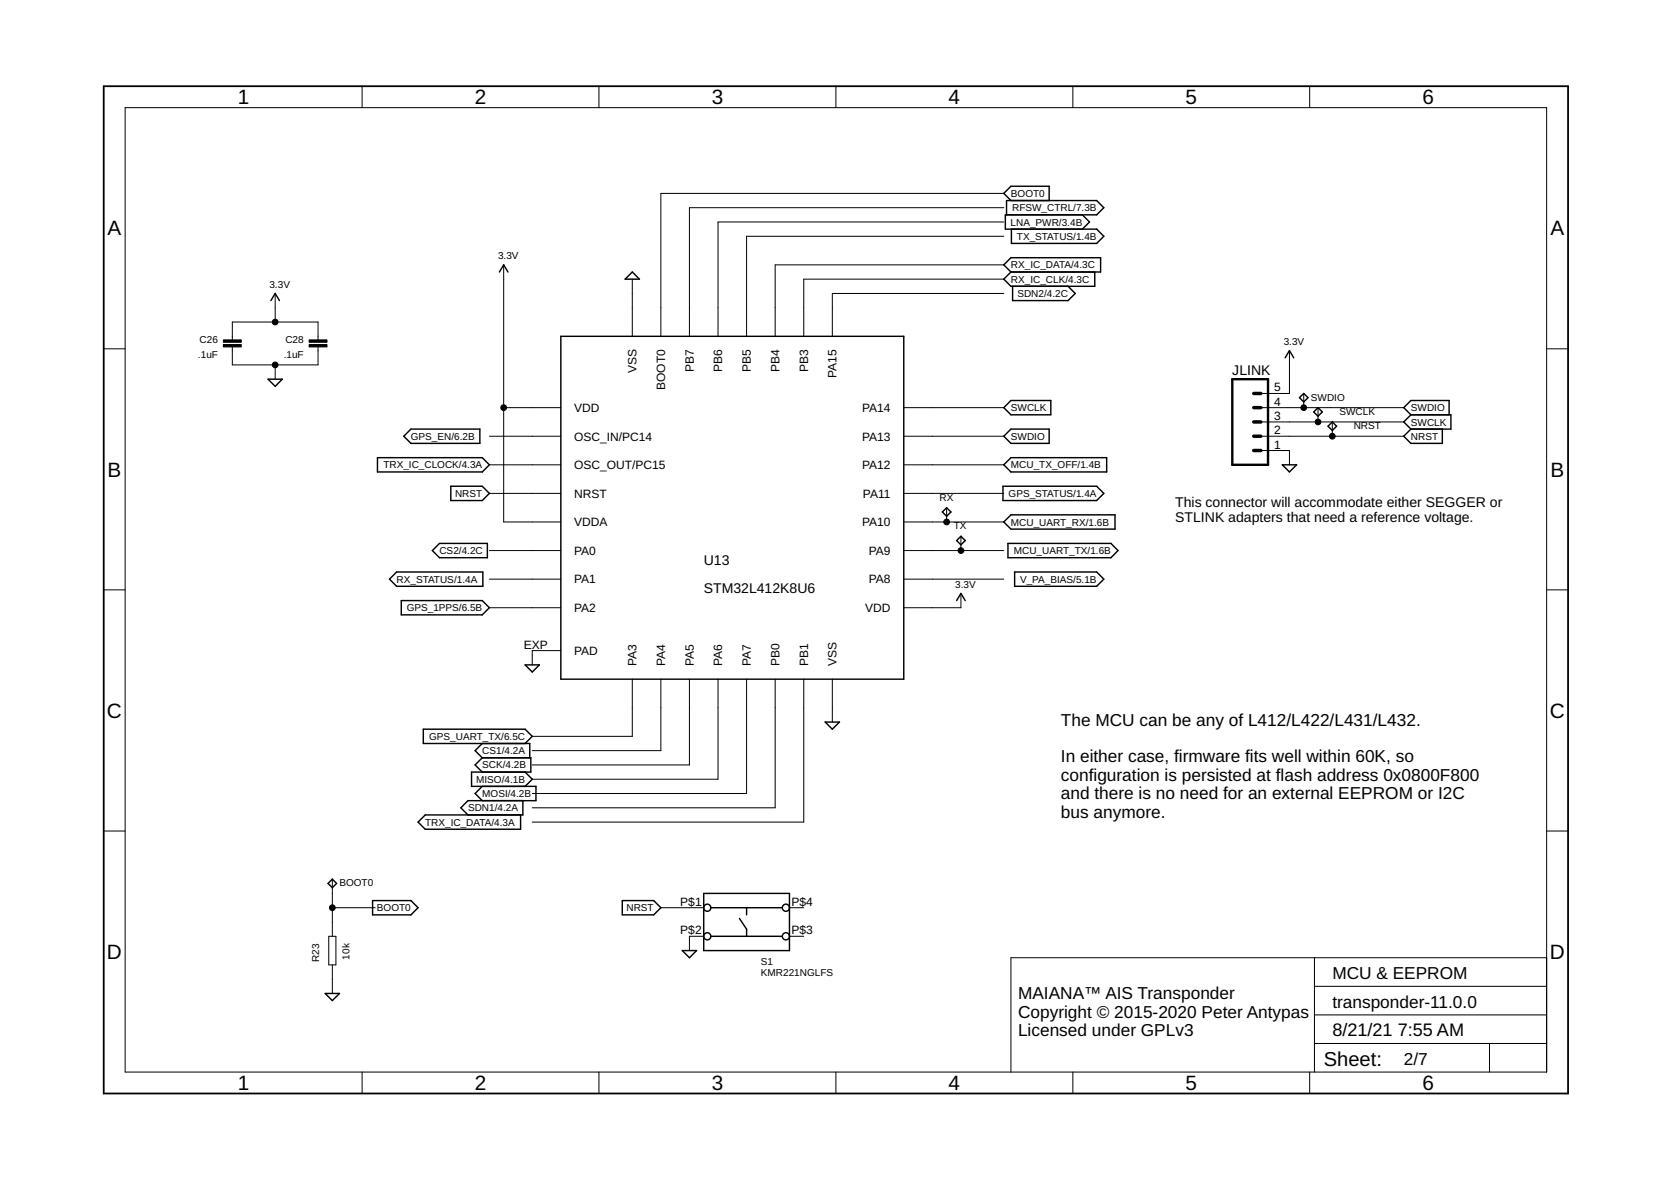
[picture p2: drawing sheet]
<svg xmlns="http://www.w3.org/2000/svg" width="297mm" height="210mm" viewBox="0 0 297 210" stroke-linecap="round" stroke-linejoin="round" font-family="sans-serif">
<g fill="none" stroke="#000" stroke-width=".25">
<path d="M178.9 38.2v-2.6h16l1.3 1.3-1.3 1.3h-16.2v2.5h16.2l1.3 1.3-1.3 1.3h-15.1v-2.6M179.7 35.6l-1.3-1.2 1.3-1.3h6.8v2.5M192.4 38.2l1.3 1.3-1.3 1.2M48.2 53.4l.7-1.2 .8 1.2M88.8 48.3l.7-1.2 .8 1.2M99.7 59.8h61v60.9h-61zM112.4 48.3l1.3 1.3h-2.6zM178.4 47.1l1.3-1.3h15.9v2.5h-15.9zM179.7 48.3l-1.3 1.3 1.3 1.3h14.9v-2.6M180 50.9v2.5h9.9l1.2-1.2-1.2-1.3M47.6 67.4h2.6l-1.3 1.3zM73 76.3h12.3v2.5h-12.3l-1.2-1.3z"/>
<path d="M179.7 76.3h6.8v2.5h-6.8l-1.3-1.3zM179.7 71.2h7.1v2.5h-7.1l-1.3-1.2zM228.5 63.6l.7-1.3 .8 1.3M231 70.7l.8-.8 .7 .8-.7 .7zM234.3 72.5l.8 .7-.8 .8-.8-.8zM236.8 75l.8 .8-.8 .7-.7-.7zM250.8 76.3l-1.3 1.2 1.3 1.3h5.6v-2.5M250.8 73.7h7.1v2.6h-7.1M250.8 73.7l-1.3-1.2 1.3-1.3h6.8v2.5M250.8 73.7l-1.3 1.3 1.3 1.3M67.1 81.3h18.6l1.3 1.3-1.3 1.3h-18.6zM76.9 97.9l1.2-1.3h8.5v2.5h-8.5z"/>
<path d="M80.1 86.4h5.6l1.3 1.3-1.3 1.3h-5.6zM167.5 91l.8-.8 .7 .8-.7 .8zM170.1 96.1l.7-.8 .8 .8-.8 .7zM178.3 86.4h16.6l1.3 1.3-1.3 1.3h-16.6zM178.4 92.8l1.3-1.3h18.5v2.5h-18.5zM178.4 82.6l1.3-1.3h17v2.6h-17zM179.2 96.6h18.3l1.2 1.3-1.2 1.2h-18.3zM227.9 82.6h2.6l-1.3 1.3zM69.2 102.9l1.3-1.2h15.3v2.5h-15.3zM71.3 106.7h14.4l1.3 1.3-1.3 1.3h-14.4zM93.3 118.2h2.6l-1.3 1.2zM170.1 106.7l.7-1.2 .8 1.2"/>
<path d="M180.4 101.7h14.5l1.3 1.2-1.3 1.3h-14.5zM85.7 139.8l-1.2 1.2 1.2 1.3M85.7 134.7h8.7v2.5h-10.6v2.6h11.5v2.5h-12.1l-1.3 1.3 1.3 1.2M85.7 132.1l-1.2 1.3 1.2 1.3M85.7 134.7l-1.2 1.3 1.2 1.2M93.3 132.1l1.3-1.2-1.3-1.3h-18.1v2.5h19v2.6M93.3 137.2l1.3 1.3-1.3 1.3M146.7 128.3h2.5l-1.2 1.3zM58.3 157l.8-.7 .7 .7-.7 .8zM92.9 142.3v2.5h-17.3l-1.3 1.3 1.3 1.3h16.9v-2.6M125.1 158.8h15.2v10.2h-15.2zM57.8 176.6h2.5l-1.2 1.2z"/>
<path d="M66.2 160.1h6.8l1.3 1.2-1.3 1.3h-6.8zM110.6 160.1h5.6l1.3 1.2-1.3 1.3h-5.6zM121.3 169h2.5l-1.2 1.2zM126.4 161.3h12.7M126.4 166.4h12.7M131.4 163.2l1.3 1.9v1.3M132.7 161.3v1.3"/>
<circle cx="125.7" cy="161.3" r=".64"/>
<circle cx="125.7" cy="166.4" r=".64"/>
<circle cx="139.7" cy="166.4" r=".64"/>
<circle cx="139.7" cy="161.3" r=".64"/>
</g>
<g fill="none" stroke="#000" stroke-width=".18">
<path d="M22.2 19.1h252.7v171.4h-252.7zM64.4 15.3v3.8M106.5 15.3v3.8M148.6 15.3v3.8M190.7 15.3v3.8M232.8 15.3v3.8M178.4 34.4h-60.9v25.4M178.4 36.9h-55.8v22.9M178.4 39.5h-50.8v20.3M48.9 52.2v5M89.5 47.1v45.7h10.2M112.4 49.6v10.2"/>
<path d="M178.4 42h-45.7v17.8M178.4 47.1h-40.6v12.7M178.4 49.6h-35.5v10.2M178.4 52.2h-30.4v7.6M18.4 62h3.8M41.3 60.4v-3.2h15.2v3.2M41.3 61.7v3.2h15.2v-3.2M48.9 64.9v2.5M87 77.5h12.7M89.5 72.5h10.2M160.7 72.5h17.7M160.7 77.5h17.7"/>
<path d="M224.1 72.5h25.4M224.1 77.5h25.4M224.1 75h25.4M229.2 62.3v7.6h-5.1M231.8 69.9v2.6M234.3 72.5v2.5M236.8 75v2.5M274.9 62h3.8M87 82.6h12.7M87 87.7h12.7M87 97.9h12.7M160.7 82.6h17.7"/>
<path d="M160.7 87.7h17.7M160.7 92.8h17.7M160.7 97.9h17.7M168.3 90.2v2.6M170.8 95.3v2.6M224.1 80.1h5.1v2.5M18.4 104.8h3.8M87 102.9h12.7M87 108h12.7M99.7 115.6h-5.1v2.6M160.7 102.9h17.7M170.8 105.5v2.5h-10.1"/>
<path d="M274.9 104.8h3.8M112.4 120.7v10.2h-17.8M117.5 120.7v12.7h-22.9M122.6 120.7v15.3h-28M127.6 120.7v17.8h-33M132.7 120.7v20.3h-38.1M137.8 120.7v22.9h-43.2M142.9 120.7v25.4h-48.3M148 120.7v7.6M18.4 147.7h3.8M59.1 156.3v10.1M274.9 147.7h3.8"/>
<path d="M58.4 166.4h1.3v5.1h-1.3zM59.1 171.5v5.1M59.1 161.3h7.6M117.5 161.3h7.6M125.1 166.4h-2.5v2.6M140.3 166.4h2.6M140.3 161.3h2.6M233.7 170.2v20.3M233.7 175.3h41.2M274.9 170.2h-95.2v20.3M64.4 190.5v3.9M106.5 190.5v3.9"/>
<path d="M148.6 190.5v3.9M190.7 190.5v3.9M232.8 190.5v3.9M233.7 185.5h41.2M233.7 180.4h41.2M264.8 185.5v5"/>
</g>
<path d="M18.4 15.3h260.3v179.1h-260.3z" fill="none" stroke="#000" stroke-width=".32"/>
<path d="M39.7 60.4h3.2v.4h-3.2zM39.7 61.2h3.2v.5h-3.2zM54.9 60.4h3.2v.4h-3.2zM54.9 61.2h3.2v.5h-3.2z" fill="#000" stroke="#000" stroke-width=".18"/>
<path d="M219.1 67.4h6.3v15.2h-6.3z" fill="none" stroke="#000" stroke-width=".42"/>
<path d="M222.9 75h1.2M222.9 77.5h1.2M222.9 69.9h1.2M222.9 72.5h1.2M222.9 80.1h1.2" fill="none" stroke="#000" stroke-width=".61"/>
<g fill="#000" stroke="#000" stroke-width=".18">
<circle cx="48.9" cy="57.2" r=".51"/>
<circle cx="48.9" cy="64.9" r=".51"/>
<circle cx="89.5" cy="72.5" r=".51"/>
<circle cx="231.8" cy="72.5" r=".51"/>
<circle cx="234.3" cy="75" r=".51"/>
<circle cx="236.8" cy="77.5" r=".51"/>
<circle cx="168.3" cy="92.8" r=".51"/>
<circle cx="170.8" cy="97.9" r=".51"/>
<circle cx="59.1" cy="161.3" r=".51"/>
</g>
<g font-size="3.7">
<text x="42.3" y="18.5">1</text>
<text x="84.4" y="18.5">2</text>
<text x="126.5" y="18.5">3</text>
<text x="168.6" y="18.5">4</text>
<text x="210.7" y="18.5">5</text>
<text x="252.9" y="18.5">6</text>
<text x="19.1" y="41.9">A</text>
<text x="275.6" y="41.9">A</text>
<text x="19.1" y="84.7">B</text>
<text x="275.6" y="84.7">B</text>
<text x="19" y="127.6">C</text>
<text x="275.5" y="127.6">C</text>
<text x="19" y="170.4">D</text>
<text x="275.5" y="170.4">D</text>
<text x="42.3" y="193.7">1</text>
<text x="84.4" y="193.7">2</text>
<text x="126.5" y="193.7">3</text>
<text x="168.6" y="193.7">4</text>
<text x="210.7" y="193.7">5</text>
<text x="252.9" y="193.7">6</text>
</g>
<text font-size="3.6" x="235.3" y="189.4">Sheet:</text>
<g font-size="3.2">
<text x="236.8" y="184.2">8/21/21</text>
<text x="248.5" y="184.2">7:55 AM</text>
</g>
<g font-size="3.1">
<text x="188.6" y="129">The MCU can be any of L412/L422/L431/L432.</text>
<text x="188.6" y="135.5">In either case, firmware fits well within 60K, so</text>
<text x="188.6" y="138.8">configuration is persisted at flash address 0x0800F800</text>
<text x="188.6" y="142.1">and there is no need for an external EEPROM or I2C</text>
<text x="188.6" y="145.4">bus anymore.</text>
<text x="181" y="177.6">MAIANA™ AIS Transponder</text>
<text x="236.8" y="174">MCU &amp; EEPROM</text>
<text x="236.8" y="179.1">transponder-11.0.0</text>
<text x="181" y="180.9">Copyright © 2015-2020 Peter Antypas</text>
<text x="181" y="184.2">Licensed under GPLv3</text>
<text x="249.5" y="189.3">2/7</text>
</g>
<g font-size="2.5">
<text x="219.1" y="66.6">JLINK</text>
<text x="208.9" y="90.1">This connector will accommodate either SEGGER or</text>
<text x="208.9" y="92.8">STLINK adapters that need a reference voltage.</text>
<text x="125.1" y="100.4">U13</text>
<text x="125.1" y="105.5">STM32L412K8U6</text>
</g>
<g font-size="2.1">
<text x="113.2" y="66.4" transform="rotate(-90 113.2 66.4)">VSS</text>
<text x="118.2" y="69.3" transform="rotate(-90 118.2 69.3)">BOOT0</text>
<text x="123.3" y="66.1" transform="rotate(-90 123.3 66.1)">PB7</text>
<text x="128.4" y="66.1" transform="rotate(-90 128.4 66.1)">PB6</text>
<text x="133.5" y="66.1" transform="rotate(-90 133.5 66.1)">PB5</text>
<text x="138.6" y="66.1" transform="rotate(-90 138.6 66.1)">PB4</text>
<text x="143.6" y="66.1" transform="rotate(-90 143.6 66.1)">PB3</text>
<text x="148.7" y="67.2" transform="rotate(-90 148.7 67.2)">PA15</text>
<text x="226.5" y="69.6">5</text>
<text x="102" y="73.2">VDD</text>
<text x="153.2" y="73.2">PA14</text>
<text x="226.5" y="77.2">2</text>
<text x="226.5" y="74.6">3</text>
<text x="226.5" y="72.1">4</text>
<text x="102" y="78.3">OSC_IN/PC14</text>
<text x="102" y="83.4">OSC_OUT/PC15</text>
<text x="153.2" y="83.4">PA12</text>
<text x="153.2" y="78.3">PA13</text>
<text x="226.5" y="79.7">1</text>
<text x="102" y="88.5">NRST</text>
<text x="153.4" y="88.5">PA11</text>
<text x="102" y="93.5">VDDA</text>
<text x="153.2" y="93.5">PA10</text>
<text x="102" y="98.6">PA0</text>
<text x="154.4" y="98.6">PA9</text>
<text x="102" y="103.7">PA1</text>
<text x="154.4" y="103.7">PA8</text>
<text x="102" y="108.8">PA2</text>
<text x="153.8" y="108.8">VDD</text>
<text x="93.1" y="115.3">EXP</text>
<text x="102" y="116.4">PAD</text>
<text x="113.2" y="118.4" transform="rotate(-90 113.2 118.4)">PA3</text>
<text x="118.2" y="118.4" transform="rotate(-90 118.2 118.4)">PA4</text>
<text x="123.3" y="118.4" transform="rotate(-90 123.3 118.4)">PA5</text>
<text x="128.4" y="118.4" transform="rotate(-90 128.4 118.4)">PA6</text>
<text x="133.5" y="118.4" transform="rotate(-90 133.5 118.4)">PA7</text>
<text x="138.6" y="118.4" transform="rotate(-90 138.6 118.4)">PB0</text>
<text x="143.6" y="118.4" transform="rotate(-90 143.6 118.4)">PB1</text>
<text x="148.7" y="118.4" transform="rotate(-90 148.7 118.4)">VSS</text>
<text x="120.9" y="161">P$1</text>
<text x="140.7" y="161">P$4</text>
<text x="120.9" y="166.1">P$2</text>
<text x="140.7" y="166.1">P$3</text>
</g>
<g font-size="1.8">
<text x="179.7" y="35">BOOT0</text>
<text x="179.7" y="40.1">LNA_PWR/3.4B</text>
<text x="179.9" y="37.5">RFSW_CTRL/7.3B</text>
<text x="88.5" y="46.1">3.3V</text>
<text x="179.7" y="47.7">RX_IC_DATA/4.3C</text>
<text x="180.8" y="42.6">TX_STATUS/1.4B</text>
<text x="47.9" y="51.1">3.3V</text>
<text x="179.7" y="50.2">RX_IC_CLK/4.3C</text>
<text x="180.9" y="52.8">SDN2/4.2C</text>
<text x="35.2" y="63.6">.1uF</text>
<text x="35.5" y="61">C26</text>
<text x="50.4" y="63.6">.1uF</text>
<text x="50.7" y="61">C28</text>
<text x="228.2" y="61.3">3.3V</text>
<text x="233" y="71.2">SWDIO</text>
<text x="179.7" y="73.1">SWCLK</text>
<text x="238.1" y="73.7">SWCLK</text>
<text x="240.6" y="76.3">NRST</text>
<text x="250.8" y="73.1">SWDIO</text>
<text x="250.8" y="75.6">SWCLK</text>
<text x="68.1" y="83.3">TRX_IC_CLOCK/4.3A</text>
<text x="73" y="78.2">GPS_EN/6.2B</text>
<text x="179.7" y="78.2">SWDIO</text>
<text x="179.7" y="83.3">MCU_TX_OFF/1.4B</text>
<text x="250.8" y="78.2">NRST</text>
<text x="80.9" y="88.3">NRST</text>
<text x="167" y="89">RX</text>
<text x="179.3" y="88.3">GPS_STATUS/1.4A</text>
<text x="169.5" y="94">TX</text>
<text x="179.7" y="93.4">MCU_UART_RX/1.6B</text>
<text x="78.1" y="98.5">CS2/4.2C</text>
<text x="180.2" y="98.5">MCU_UART_TX/1.6B</text>
<text x="70.5" y="103.6">RX_STATUS/1.4A</text>
<text x="169.8" y="104.5">3.3V</text>
<text x="181.3" y="103.6">V_PA_BIAS/5.1B</text>
<text x="72.3" y="108.6">GPS_1PPS/6.5B</text>
<text x="76.3" y="131.5">GPS_UART_TX/6.5C</text>
<text x="85.7" y="134">CS1/4.2A</text>
<text x="85.7" y="136.6">SCK/4.2B</text>
<text x="84.7" y="139.1">MISO/4.1B</text>
<text x="85.7" y="141.7">MOSI/4.2B</text>
<text x="75.6" y="146.7">TRX_IC_DATA/4.3A</text>
<text x="83.2" y="144.2">SDN1/4.2A</text>
<text x="60.3" y="157.5">BOOT0</text>
<text x="67" y="162">BOOT0</text>
<text x="111.4" y="162">NRST</text>
<text x="56.8" y="170.9" transform="rotate(-90 56.8 170.9)">R23</text>
<text x="62.1" y="170.5" transform="rotate(-90 62.1 170.5)">10k</text>
<text x="135.3" y="173.4">KMR221NGLFS</text>
<text x="135.3" y="171.5">S1</text>
</g>
</svg>
